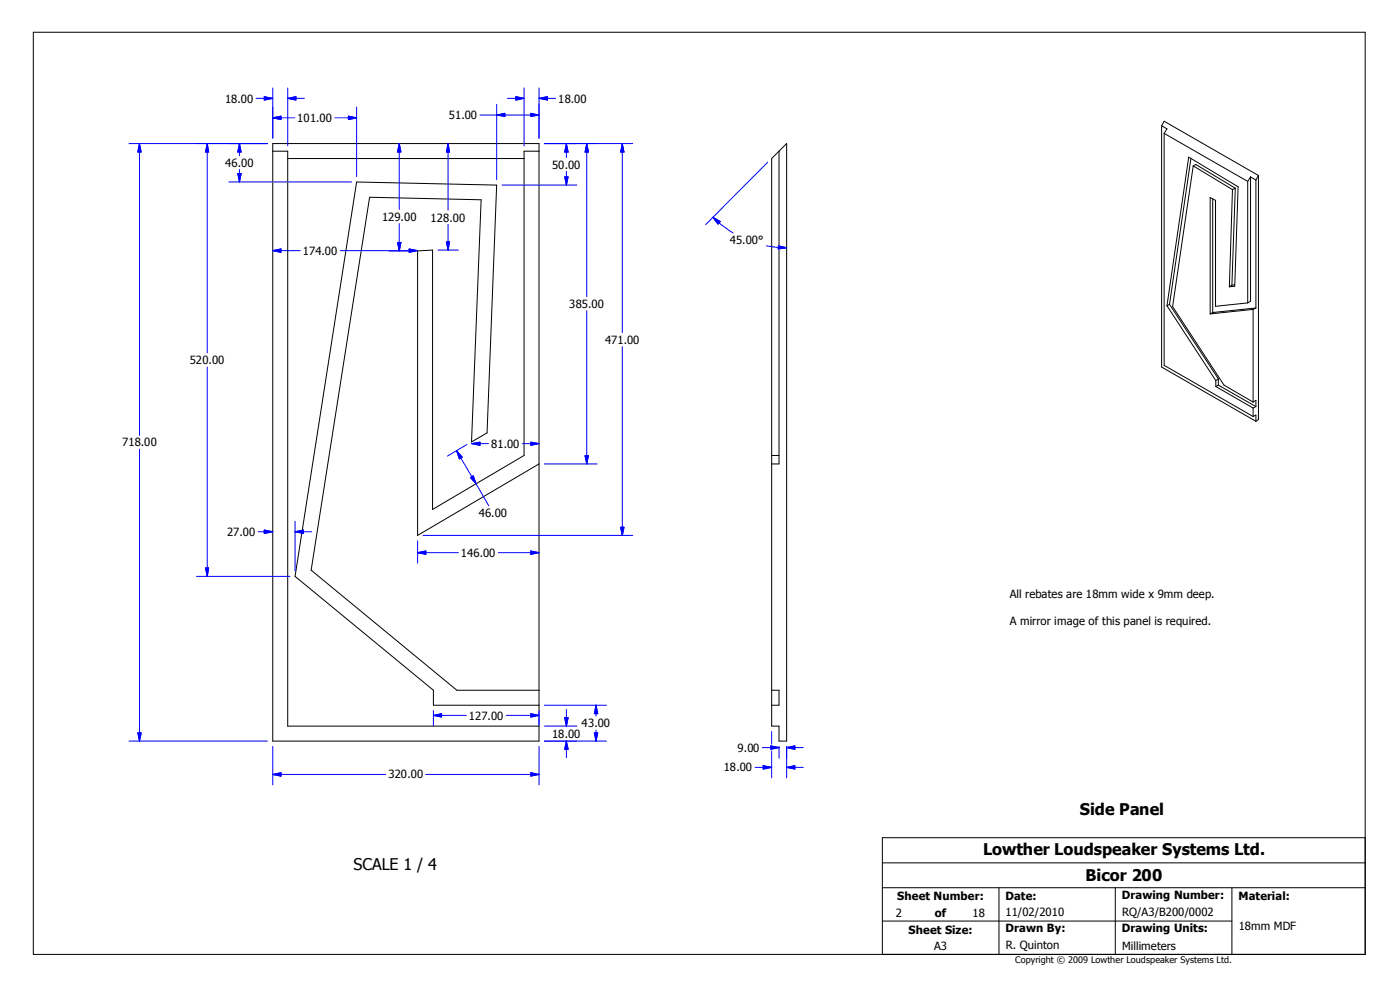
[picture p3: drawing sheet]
<svg xmlns="http://www.w3.org/2000/svg" width="420mm" height="297mm" viewBox="0 0 420 297" stroke-linecap="round" stroke-linejoin="round" font-family="sans-serif">
<g fill="none" stroke="#000" stroke-width=".3">
<path d="M10 9.7h399.4v276.3h-399.4zM348.3 37.7l.8-1.4 28.3 16.3M348.3 37.7l1.6 .9-.8 1.4M348.3 37.7v72.3l28.3 16.3M349.1 40l25 14.4M349.1 40v69.5l26.7 15.3M81.8 43h79.8v179.1h-79.8zM81.8 45.3h4.5v172.3h75.3M86.3 47.5h70.8M161.6 45.3h-4.5v91.2l-27.4 16.2v-77.8l-4.5 .3v85.3l36.4-21.5M231.4 47.5l4.5-4.5v179.1h-2.3v-4.5h-2.2zM233.6 45.3v93.7h-2.2"/>
<path d="M357.1 47.4l-6.4 43.8M357.8 49.7l-6.2 42.2 15.4 23.5 8.8 5.1M357.8 49.7l.8-.4 11.8 7.1M357.8 49.7l11.8 7.1M363.6 59.6v34.1M369.6 56.8l-1 29.2M370.4 56.4l-.8 .4M370.4 56.4l-1 29M374.1 54.4v36.4M375 53l-.9 1.4M375 53l1.6 .9M375 53v37.3l-.9 .5"/>
<path d="M376.6 53.9v38.4M377.4 52.6l-.8 1.3M377.4 52.6v73.1l-.8 .6M349.9 91.6l14.7 22.5M350.7 91.2l-.8 .4M350.7 91.2l14.6 22.4M363.6 93.7l-.7 .4M368.6 86l1.6-.2 1.1-29.8-14.9-8.9-6.5 44.5M369.4 85.4l-.8 .6M370.2 85.4h-.8M374.1 90.8l-9.6 1v-31.8l-1.6-.8v34.9M375.8 92.7l-12.9 1.4"/>
<path d="M375.8 92.7v27.8M376.6 92.3l-.8 .4M376.6 92.3l-13 1.4M364.6 114.1v1.7M364.6 115.8l11.2 6.5M365.3 113.6l-.7 .5M365.3 113.6v1.8M365.3 115.4l-.7 .4M365.3 115.4l11.3 6.4M231.4 136.5h2.2M375.8 120.5l.8-.5v1.8M375.8 124.8l.8-.4v1.9"/>
<path d="M375.8 122.3v2.5M376.6 121.8l-.8 .5M161.6 206.9h-24.6l-43.7-36 17.5-111.8 33.5 .8-2.9 72.5 4.6-2.7 2.9-74.2-42-1-18.4 118.2 41.5 34.2v4.4h31.6M231.4 206.9h2.2v4.4h-2.2M264.6 258.6h144.8M409.4 251.1h-144.8v34.9M264.6 276h104.8M264.6 266h144.8M299.6 266v20M334.4 266v20M369.4 266v20"/>
</g>
<g fill="none" stroke="#00f" stroke-width=".3">
<path d="M76.8 29.5h5M79.2 29l2.6 .5-2.6 .5zM81.8 35.3h6.6M81.8 35.3l2.4-.5v1zM81.8 26.3v15.1M86.3 29.5h5M86.3 29.5l2.4-.5v1zM86.3 26.3v17.4M100.4 35.3h6.5M104.5 34.8l2.4 .5-2.4 .5zM106.9 32.1v20.8M143.9 34.5h17.7"/>
<path d="M148.9 34.5l2.5-.5v.9zM148.9 31.3v22.6M152.1 29.5h5M154.7 29l2.4 .5-2.4 .5zM157.1 26.3v17.4M159.2 34l2.4 .5-2.4 .4zM161.6 26.3v15.1M161.6 29.5h5M161.6 29.5l2.6-.5v1zM38.7 43h41.5M41.8 43l.5 2.6h-1zM41.8 43v87.5"/>
<path d="M62.1 43l.5 2.6h-1zM62.1 43v62.8M68.6 54.5h36.8M71.3 52h1l-.5 2.5zM71.8 43l.5 2.6h-1zM71.8 43v3.7M71.8 50.8v3.7M119.7 43l.5 2.6h-1zM119.7 43v19.8M134.4 43l.4 2.6h-.9zM134.4 43v20M150.5 55.5h22.5"/>
<path d="M163.2 43h26.5M169.3 53h1l-.5 2.5zM169.8 43v4.2M169.8 51.3v4.2M169.8 43l.5 2.6h-1zM175.9 43l.5 2.6h-1zM175.9 43v45.9M186.6 43l.5 2.6h-1zM186.6 43v56.7M230.2 48.6l-18.6 18.7M81.8 75.1l2.4-.5v1zM81.8 75.1h8.2"/>
<path d="M102 75.1h23.2M116.6 75.2h6.2M119.2 72.7h1l-.5 2.5zM119.7 67v8.2M122.7 74.6l2.5 .5-2.5 .5zM131.3 74.9h6.2M133.9 72.5h.9l-.4 2.4zM134.4 67.2v7.7M213.8 65.1l2.8 2.5 3.2 2.2M213.8 65.1l2.2 1.3-.7 .8zM229.8 73.7l3.5 .5 2.6 .1M233.4 73.7l2.5 .6-2.6 .3z"/>
<path d="M175.9 93.1v45.9M62.1 110v62.7M186.6 103.9v56.6M41.8 134.6v87.5M136.9 135.1l5.8 9.9M136.9 135.1l1.7 1.9-.8 .5zM140 133.2l-5.8 3.5M141.4 132.9h5.1M141.4 132.9l2.5-.4v.9zM156.6 132.9h5M159.2 132.5l2.4 .4-2.4 .5zM163.2 139h15.9"/>
<path d="M175.4 136.6h1l-.5 2.4zM77.4 159.4h4.4M79.2 158.8l2.6 .6-2.6 .5zM88.5 159.4h5M88.5 159.4l2.5-.6v1.1zM88.5 156.2v14.9M141.1 143.1l.8-.5 .8 2.4zM142.7 145l3.9 6.6M186.1 158h1l-.5 2.5zM58.9 172.7h28.1M61.6 170.2h1l-.5 2.5zM125.2 165.6h12.2"/>
<path d="M125.2 165.6l2.5-.5v1zM125.2 162.1v6.7M126.8 160.5h62.9M149.4 165.6h12.2M159.2 165.1l2.4 .5-2.4 .5zM41.3 219.6h1l-.5 2.5zM130 214.4h9.8M130 214.4l2.4-.5v1zM130 213v4.5M151.8 214.4h9.8M159.2 213.9l2.4 .5-2.4 .5zM161.6 213v4.5"/>
<path d="M163.2 211.3h18.7M163.2 217.6h9.8M169.3 215.1h1l-.5 2.5zM169.8 212.6v5M178.2 219.6h1l-.5 2.5zM178.7 211.3v3.3M178.7 218.8v3.3M178.7 211.3l.5 2.6h-1zM231.4 219.2v3.8M38.7 222.1h41.5M81.8 232.1l2.4-.5v1zM81.8 223.7v11.5"/>
<path d="M81.8 232.1h33.9M127.7 232.1h33.9M159.2 231.6l2.4 .5-2.4 .5zM161.6 223.7v11.5M163.2 222.1h18.7M169.8 222.1v5M169.8 222.1l.5 2.5h-1zM226.4 230h5M228.6 224h5M228.9 229.5l2.5 .5-2.5 .5zM231.1 223.5l2.5 .5-2.5 .6zM231.4 225.1v8"/>
<path d="M233.6 223.7v3.6M235.9 224h5M235.9 224l2.4-.5v1.1zM235.9 230l2.4-.5v1zM235.9 223.7v9.4M235.9 230h5"/>
</g>
<g fill="#00f" stroke="#00f" stroke-width=".3">
<path d="M81.8 35.3l2.4-.5v1z" fill-rule="evenodd"/>
<path d="M104.5 34.8l2.4 .5-2.4 .5z" fill-rule="evenodd"/>
<path d="M148.9 34.5l2.5-.5v.9z" fill-rule="evenodd"/>
<path d="M159.2 34l2.4 .5-2.4 .4z" fill-rule="evenodd"/>
<path d="M169.3 53h1l-.5 2.5z" fill-rule="evenodd"/>
<path d="M169.8 43l.5 2.6h-1z" fill-rule="evenodd"/>
<path d="M71.3 52h1l-.5 2.5z" fill-rule="evenodd"/>
<path d="M71.8 43l.5 2.6h-1z" fill-rule="evenodd"/>
<path d="M141.1 143.1l.8-.5 .8 2.4z" fill-rule="evenodd"/>
<path d="M136.9 135.1l1.7 1.9-.8 .5z" fill-rule="evenodd"/>
<path d="M141.4 132.9l2.5-.4v.9z" fill-rule="evenodd"/>
<path d="M159.2 132.5l2.4 .4-2.4 .5z" fill-rule="evenodd"/>
<path d="M175.4 136.6h1l-.5 2.4z" fill-rule="evenodd"/>
<path d="M175.9 43l.5 2.6h-1z" fill-rule="evenodd"/>
<path d="M186.6 43l.5 2.6h-1z" fill-rule="evenodd"/>
<path d="M186.1 158h1l-.5 2.5z" fill-rule="evenodd"/>
<path d="M125.2 165.6l2.5-.5v1z" fill-rule="evenodd"/>
<path d="M159.2 165.1l2.4 .5-2.4 .5z" fill-rule="evenodd"/>
<path d="M119.2 72.7h1l-.5 2.5z" fill-rule="evenodd"/>
<path d="M119.7 43l.5 2.6h-1z" fill-rule="evenodd"/>
<path d="M133.9 72.5h.9l-.4 2.4z" fill-rule="evenodd"/>
<path d="M134.4 43l.4 2.6h-.9z" fill-rule="evenodd"/>
<path d="M122.7 74.6l2.5 .5-2.5 .5z" fill-rule="evenodd"/>
<path d="M81.8 75.1l2.4-.5v1z" fill-rule="evenodd"/>
<path d="M62.1 43l.5 2.6h-1z" fill-rule="evenodd"/>
<path d="M61.6 170.2h1l-.5 2.5z" fill-rule="evenodd"/>
<path d="M88.5 159.4l2.5-.6v1.1z" fill-rule="evenodd"/>
<path d="M79.2 158.8l2.6 .6-2.6 .5z" fill-rule="evenodd"/>
<path d="M159.2 213.9l2.4 .5-2.4 .5z" fill-rule="evenodd"/>
<path d="M130 214.4l2.4-.5v1z" fill-rule="evenodd"/>
<path d="M178.7 211.3l.5 2.6h-1z" fill-rule="evenodd"/>
<path d="M178.2 219.6h1l-.5 2.5z" fill-rule="evenodd"/>
<path d="M79.2 29l2.6 .5-2.6 .5z" fill-rule="evenodd"/>
<path d="M86.3 29.5l2.4-.5v1z" fill-rule="evenodd"/>
<path d="M161.6 29.5l2.6-.5v1z" fill-rule="evenodd"/>
<path d="M154.7 29l2.4 .5-2.4 .5z" fill-rule="evenodd"/>
<path d="M169.8 222.1l.5 2.5h-1z" fill-rule="evenodd"/>
<path d="M169.3 215.1h1l-.5 2.5z" fill-rule="evenodd"/>
<path d="M159.2 231.6l2.4 .5-2.4 .5z" fill-rule="evenodd"/>
<path d="M81.8 232.1l2.4-.5v1z" fill-rule="evenodd"/>
<path d="M41.8 43l.5 2.6h-1z" fill-rule="evenodd"/>
<path d="M41.3 219.6h1l-.5 2.5z" fill-rule="evenodd"/>
<path d="M213.8 65.1l2.2 1.3-.7 .8z" fill-rule="evenodd"/>
<path d="M233.4 73.7l2.5 .6-2.6 .3z" fill-rule="evenodd"/>
<path d="M231.1 223.5l2.5 .5-2.5 .6z" fill-rule="evenodd"/>
<path d="M235.9 224l2.4-.5v1.1z" fill-rule="evenodd"/>
<path d="M228.9 229.5l2.5 .5-2.5 .5z" fill-rule="evenodd"/>
<path d="M235.9 230l2.4-.5v1z" fill-rule="evenodd"/>
</g>
<g font-size="4.8">
<text x="323.8" y="244.4">Side Panel</text>
<text x="294.8" y="256.2">Lowther Loudspeaker Systems Ltd.</text>
<text x="106" y="260.6">SCALE 1 / 4</text>
<text x="325.5" y="264.1">Bicor 200</text>
</g>
<g font-size="3.4">
<text x="67.5" y="30.7">18.00</text>
<text x="134.6" y="35.7">51.00</text>
<text x="167.4" y="30.7">18.00</text>
<text x="89.2" y="36.6">101.00</text>
<text x="67.6" y="50.1">46.00</text>
<text x="165.6" y="50.6">50.00</text>
<text x="114.6" y="66.1">129.00</text>
<text x="129.1" y="66.4">128.00</text>
<text x="90.8" y="76.4">174.00</text>
<text x="218.9" y="73.2">45.00°</text>
<text x="170.7" y="92.3">385.00</text>
<text x="181.4" y="103.1">471.00</text>
<text x="56.9" y="109.1">520.00</text>
<text x="36.7" y="133.8">718.00</text>
<text x="147.2" y="134.2">81.00</text>
<text x="143.6" y="154.9">46.00</text>
<text x="68.1" y="160.6">27.00</text>
<text x="138.2" y="166.9">146.00</text>
<text x="302.8" y="179.1">All rebates are 18mm wide x 9mm deep.</text>
<text x="302.8" y="187.3">A mirror image of this panel is required.</text>
<text x="140.6" y="215.7">127.00</text>
<text x="165.5" y="221.1">18.00</text>
<text x="174.4" y="217.9">43.00</text>
<text x="221.1" y="225.3">9.00</text>
<text x="116.5" y="233.3">320.00</text>
<text x="217" y="231.2">18.00</text>
<text x="269.1" y="269.8">Sheet Number:</text>
<text x="301.5" y="269.8">Date:</text>
<text x="336.4" y="269.5">Drawing Number:</text>
<text x="371.3" y="269.8">Material:</text>
<text x="268.6" y="274.8">2</text>
<text x="280.3" y="274.8">of</text>
<text x="291.6" y="274.8">18</text>
<text x="301.5" y="274.6">11/02/2010</text>
<text x="336.5" y="274.5">RQ/A3/B200/0002</text>
<text x="272.5" y="279.8">Sheet Size:</text>
<text x="301.5" y="279.4">Drawn By:</text>
<text x="336.4" y="279.4">Drawing Units:</text>
<text x="371.4" y="278.8">18mm MDF</text>
<text x="280.1" y="284.7">A3</text>
<text x="301.6" y="284.5">R. Quinton</text>
<text x="336.5" y="284.7">Millimeters</text>
</g>
<text font-size="2.7" x="304.4" y="288.6">Copyright © 2009 Lowther Loudspeaker Systems Ltd.</text>
</svg>
